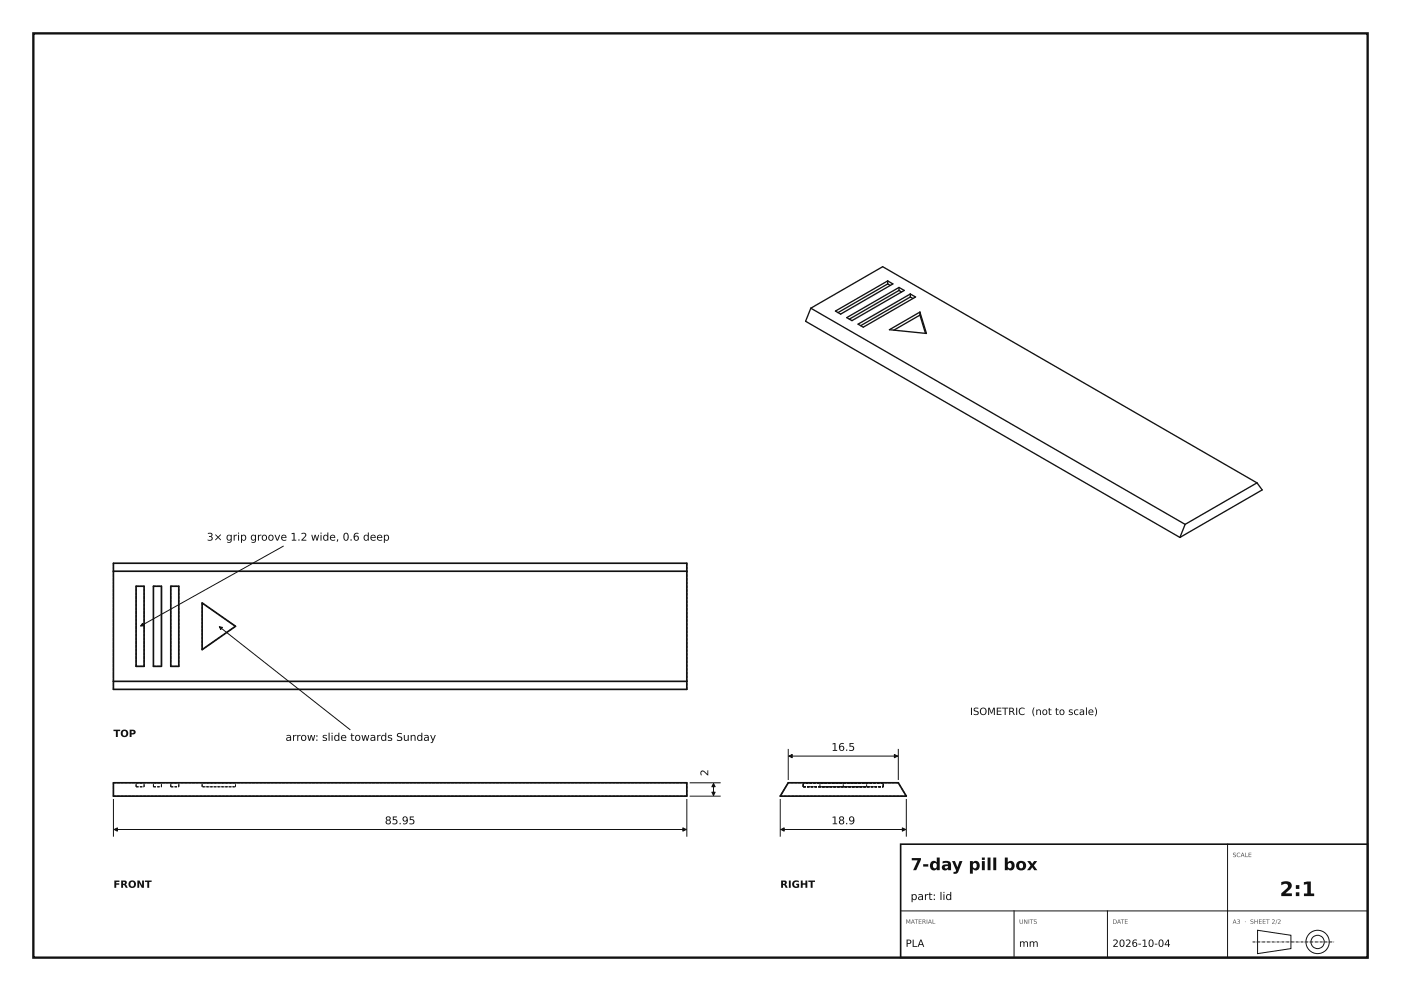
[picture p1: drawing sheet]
<svg xmlns="http://www.w3.org/2000/svg" width="420mm" height="297mm" viewBox="0 0 420 297" stroke-linecap="round" stroke-linejoin="round" font-family="sans-serif">
<path d="M10 10h400v277h-400z" fill="none" stroke="#111" stroke-width=".7" stroke-linecap="butt"/>
<path d="M270 253h140v34h-140z" fill="none" stroke="#111" stroke-width=".49"/>
<g fill="none" stroke="#111" stroke-width=".3">
<path d="M85 163.7l-42.8 23.9M65.8 187.8l39.1 30.9M34 239.6v11M205.9 239.6v11M206.9 238.6h9M206.9 234.6h9M213.9 234.8v3.6M233.9 239.6v11M236.3 224.6v9M236.5 226.6h32.6M269.3 224.6v9M271.7 239.6v11"/>
<path d="M34.2 248.6h171.5M234.1 248.6h37.4M368 253v34M270 273h140M304 273v14M332 273v14M377 278.8l10 1.5v4l-10 1.5z"/>
<circle cx="395" cy="282.3" r="2"/>
<circle cx="395" cy="282.3" r="3.5"/>
</g>
<path d="M34 168.8h171.9v37.8h-171.9zM34 171.2h171.9M40.8 175.7h2.4v24h-2.4zM46 175.7h2.4v24h-2.4zM51.2 175.7h2.4v24h-2.4zM60.6 180.7l10 7-10 7zM34 204.2h171.9M34 234.6h171.9v4h-171.9zM236.3 234.6h33l2.4 4h-37.8z" fill="none" stroke="#111" stroke-width=".5"/>
<g fill="none" stroke="#111" stroke-width=".3" stroke-dasharray=".7 .4" stroke-linecap="butt">
<path d="M40.8 175.7h2.4M46 175.7h2.4M51.2 175.7h2.4M40.8 199.7v-24M40.8 199.7h2.4M43.2 199.7v-24M46 199.7v-24M46 199.7h2.4M48.4 199.7v-24M51.2 199.7v-24M51.2 199.7h2.4M53.6 199.7v-24"/>
<path d="M60.6 180.7v14M60.6 194.7l10-7M70.6 187.7l-10-7M34 206.6v-37.8M205.9 206.6v-37.8M34 238.6h171.9M34 234.6h171.9M34 238.6v-4M40.8 234.6h2.4M40.8 235.8v-1.2M40.8 235.8h2.4M43.2 235.8v-1.2"/>
<path d="M46 234.6h2.4M46 235.8v-1.2M46 235.8h2.4M48.4 235.8v-1.2M51.2 234.6h2.4M51.2 235.8v-1.2M51.2 235.8h2.4M53.6 235.8v-1.2M60.6 234.6h10M60.6 235.8v-1.2M60.6 235.8h10M70.6 234.6h-10"/>
<path d="M70.6 235.8h-10M70.6 235.8v-1.2M205.9 238.6v-4M233.9 238.6h37.8M236.3 234.6l-2.4 4M240.8 235.8v-1.2M240.8 235.8h24M245.8 234.6h7M245.8 235.8v-1.2M245.8 235.8h7M252.8 234.6h7M252.8 235.8h7"/>
<path d="M252.8 235.8v-1.2M259.8 234.6h-14M259.8 235.8h-14M259.8 235.8v-1.2M264.8 234.6h-24M264.8 235.8v-1.2M269.3 234.6h-33M271.7 238.6l-2.4-4"/>
</g>
<g fill="none" stroke="#111" stroke-width=".4">
<path d="M243.1 92.4l-1.6 3.9 112.2 64.8M243.1 92.4l112.2 64.8M243.1 92.4l21.5-12.5 112.2 64.8M250.4 93.2l15.7-9 1.6 .9-15.7 9zM253.8 95.2l15.7-9.1 1.6 1-15.7 9zM257.2 97.2l15.7-9.1 1.6 .9-15.7 9.1zM266.1 85.1l.8 .4M266.1 84.2v.9M266.1 85.1l-14.9 8.6M266.6 98.8l9.2-5.3 1.9 6.4zM269.5 87.1l.8 .4M269.5 86.1v1"/>
<path d="M269.5 87.1l-14.9 8.5M272.9 88.1v.9M272.9 89l.8 .5M272.9 89l-14.9 8.6M275.8 94.4l-7.8 4.5M275.8 93.5v.9M275.8 94.4l1.6 5.5M355.3 157.2l-1.6 3.9M376.8 144.7l1.6 2.1-24.7 14.3M376.8 144.7l-21.5 12.5"/>
</g>
<path d="M375.5 282.3h24.5" fill="none" stroke="#111" stroke-width=".3" stroke-dasharray=".9 .2 .1 .2" stroke-linecap="butt"/>
<g fill="#111" stroke="#111" stroke-width=".3">
<path d="M204.7 248.1l1 .5-1 .5z"/>
<path d="M34.2 248.6l1-.5v1z"/>
<path d="M213.9 234.8l.5 1h-1z"/>
<path d="M213.4 237.4h1l-.5 1z"/>
<path d="M268.1 226.1l1 .5-1 .5z"/>
<path d="M236.5 226.6l1-.5v1z"/>
<path d="M270.5 248.1l1 .5-1 .5z"/>
<path d="M234.1 248.6l1-.5v1z"/>
<path d="M42.7 186.8l.4 .8h-.9z"/>
<path d="M65.8 187.8l.9 .2-.5 .7z"/>
</g>
<text font-size="6" fill="#111" x="383.6" y="268.6">2:1</text>
<text font-size="5" fill="#111" x="273" y="260.8">7-day pill box</text>
<g font-size="3.2" fill="#111">
<text x="62" y="162">3× grip groove 1.2 wide, 0.6 deep</text>
<text x="85.6" y="222">arrow: slide towards Sunday</text>
<text x="249.2" y="225">16.5</text>
<text x="212.3" y="232.6" transform="rotate(-90 212.3 232.6)">2</text>
<text x="115.4" y="247">85.95</text>
<text x="249.2" y="247">18.9</text>
<text x="273" y="269.7">part: lid</text>
</g>
<g font-size="3" fill="#111">
<text x="290.8" y="214.3">ISOMETRIC (not to scale)</text>
<text x="34" y="220.9">TOP</text>
<text x="34" y="266.1">FRONT</text>
<text x="233.9" y="266.1">RIGHT</text>
<text x="271.5" y="283.8">PLA</text>
<text x="305.5" y="283.8">mm</text>
<text x="333.5" y="283.8">2026-10-04</text>
</g>
<g font-size="1.8" fill="#555">
<text x="369.5" y="256.9">SCALE</text>
<text x="271.5" y="276.9">MATERIAL</text>
<text x="305.5" y="276.9">UNITS</text>
<text x="333.5" y="276.9">DATE</text>
<text x="369.5" y="276.9">A3 · SHEET 2/2</text>
</g>
</svg>
